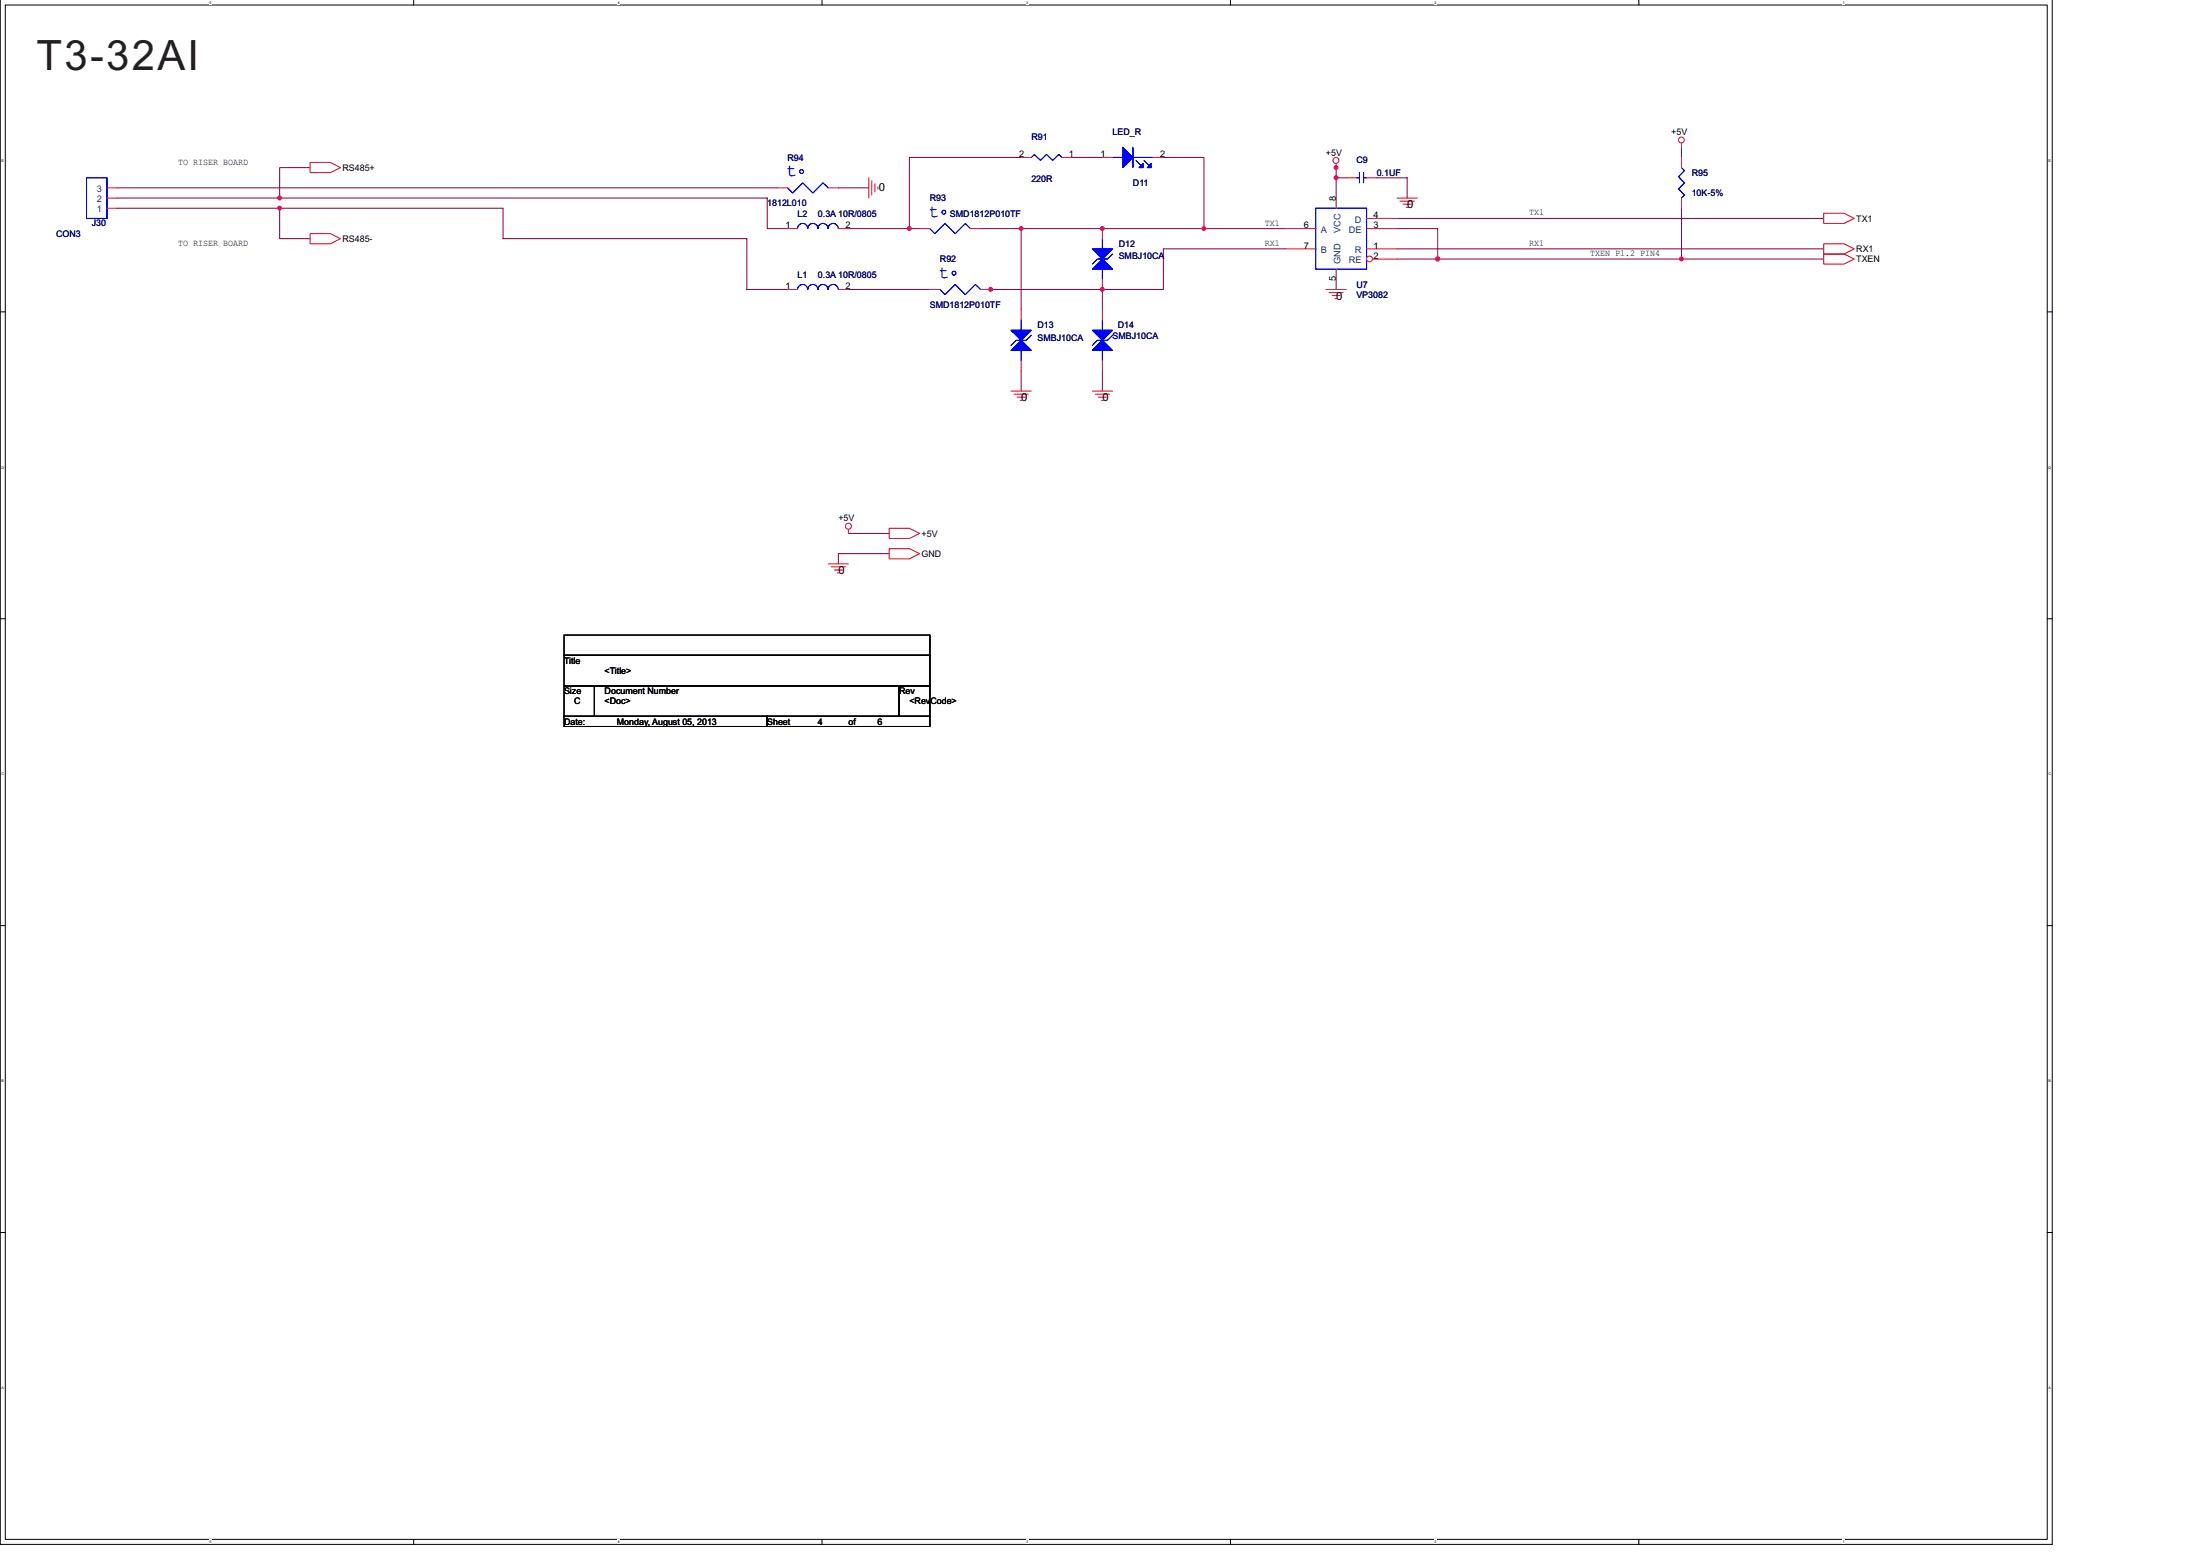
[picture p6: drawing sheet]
<svg xmlns="http://www.w3.org/2000/svg" width="297mm" height="210mm" viewBox="0 0 297 210" stroke-linecap="round" stroke-linejoin="round" font-family="sans-serif">
<path d="M0 0v208.5h277.1v-208.5M.7 .7h275.7v207.1h-275.7z" fill="none" stroke="#000" stroke-width=".14"/>
<g fill="#fff">
<path d="M28.3 .1h.3v.5h-.3z"/>
<path d="M28.3 207.9h.3v.5h-.3z"/>
</g>
<path d="M55.9 0v.7M55.9 207.8v.7" fill="none" stroke="#000" stroke-width=".14"/>
<g fill="#fff">
<path d="M83.4 .1h.3v.5h-.3z"/>
<path d="M83.4 207.9h.3v.5h-.3z"/>
</g>
<path d="M111 0v.7M111 207.8v.7" fill="none" stroke="#000" stroke-width=".14"/>
<g fill="#fff">
<path d="M138.6 .1h.2v.5h-.2z"/>
<path d="M138.6 207.9h.2v.5h-.2z"/>
</g>
<path d="M166.1 0v.7M166.1 207.8v.7" fill="none" stroke="#000" stroke-width=".14"/>
<g fill="#fff">
<path d="M193.7 .1h.3v.5h-.3z"/>
<path d="M193.7 207.9h.3v.5h-.3z"/>
</g>
<path d="M221.3 0v.7M221.3 207.8v.7" fill="none" stroke="#000" stroke-width=".14"/>
<g fill="#fff">
<path d="M248.8 .1h.3v.5h-.3z"/>
<path d="M248.8 207.9h.3v.5h-.3z"/>
<path d="M.2 21.4h.3v.5h-.3z"/>
<path d="M276.6 21.4h.3v.5h-.3z"/>
<path d="M.2 62.8h.4v.6h-.4z"/>
<path d="M276.6 62.8h.3v.6h-.3z"/>
</g>
<path d="M0 42.1h.7M276.4 42.1h.7" fill="none" stroke="#000" stroke-width=".14"/>
<g fill="#fff">
<path d="M.2 104.2h.4v.6h-.4z"/>
<path d="M276.6 104.2h.3v.6h-.3z"/>
</g>
<path d="M0 83.5h.7M276.4 83.5h.7" fill="none" stroke="#000" stroke-width=".14"/>
<g fill="#fff">
<path d="M.2 145.6h.3v.6h-.3z"/>
<path d="M276.6 145.6h.3v.6h-.3z"/>
</g>
<path d="M0 124.9h.7M276.4 124.9h.7" fill="none" stroke="#000" stroke-width=".14"/>
<g fill="#fff">
<path d="M.2 187.1h.3v.5h-.3z"/>
<path d="M276.6 187.1h.3v.5h-.3z"/>
</g>
<g fill="none" stroke="#000" stroke-width=".14">
<path d="M76.2 85.7h49.3v2.8h-49.3zM76.2 88.5h49.3v4.1h-49.3zM76.2 92.6h4.1v4.1h-4.1zM76.2 96.7h27.4v1.4h-27.4zM80.3 92.6v4.1zM80.3 92.6h41.1v4.1h-41.1zM103.6 96.7v1.4zM103.6 96.7h21.9v1.4h-21.9zM121.4 92.6v4.1zM121.4 92.6h4.1v4.1h-4.1zM125.5 85.7v2.8zM125.5 88.5v4.1z"/>
<path d="M125.5 92.6v4.1zM125.5 96.7v1.4zM0 166.4h.7M276.4 166.4h.7"/>
</g>
<g fill="none" stroke="#800040" stroke-width=".14">
<path d="M227 19.9v1.4M15.8 28.1h22v4.1h4.1M15.8 25.4h89.2M15.8 26.7h22M37.8 28.1h30.1v4.1h32.9v6.9h5.5M41.9 22.6h-4.1v4.1h65.8v4.2h2.7M113.2 25.4h4.1M114.6 39.1h10.9M122.8 30.9h1.4M137.9 21.3h-15.1v9.6h-8.2M137.9 30.9v10.9M144.7 21.3h4.1"/>
<path d="M148.8 39.1v2.7M157.1 21.3h5.5v9.6h-30.2M162.6 30.9h10.9M173.5 33.6h-16.4v5.5h-24.7M180.4 24h1.4M180.4 22.6v5.5M180.4 36.3v2.8M185.9 24h4.1v2.7M188.6 30.9h5.5v4.1h32.9M188.6 33.6h57.6M188.6 35h5.5M188.6 29.5h57.6"/>
<path d="M227 28.1v6.9h19.2M137.9 50.1v2.7M148.8 50.1v2.7M114.6 72h5.5M120.1 74.7h-6.9v1.4"/>
</g>
<g fill="#f0f" stroke="#f0f" stroke-width=".14">
<circle cx="37.7" cy="28.1" r=".27"/>
<circle cx="194.1" cy="35" r=".27"/>
<circle cx="227" cy="35" r=".27"/>
<circle cx="122.8" cy="30.8" r=".27"/>
<circle cx="148.8" cy="30.8" r=".27"/>
<circle cx="133.8" cy="39.1" r=".27"/>
<circle cx="148.8" cy="39.1" r=".27"/>
<circle cx="137.9" cy="30.8" r=".27"/>
<circle cx="162.5" cy="30.8" r=".27"/>
<circle cx="180.4" cy="22.6" r=".27"/>
<circle cx="180.4" cy="24" r=".27"/>
<circle cx="37.7" cy="26.7" r=".27"/>
</g>
<g fill="none" stroke="#f00" stroke-width=".14">
<path d="M227 19.3v.6M14.4 26.7h1.4M14.4 28.1h1.4M14.4 25.4h1.4M41.9 21.9h2.7l1.4 .7-1.4 .7h-2.7zM41.9 31.5h2.7l1.4 .7-1.4 .7h-2.7zM105 25.4h1.3M111.8 25.4h1.4M117.3 24v2.7M117.7 24.4v1.9M118.1 24.8v1.1M118.5 25.2v.3"/>
<path d="M124.2 30.9h1.3M125.5 39.1h1.4M131 30.9h1.4M132.4 39.1h1.4M137.9 21.3h1.4M143.4 21.3h1.3M148.8 21.3h1.4M148.8 30.9v1.3M148.8 37.7v1.4M155.7 21.3h1.4M179 39.1h2.8M179.4 39.5h2"/>
<path d="M179.8 39.9h1.2M180.4 22.1v.5M181.8 24h1.3M184.5 30.9h4.1M184.5 24h1.4M184.5 29.5h4.1M184.5 33.6h4.1M188.6 26.7h2.8M189 27.2h2M189.4 27.6h1.1M189.9 28h.2M227 21.3v1.3"/>
<path d="M227 26.7v1.4M246.2 28.8h2.8l1.4 .7-1.4 .7h-2.8zM246.2 32.9h2.8l1.4 .7-1.4 .7h-2.8zM246.2 34.3h2.8l1.4 .7-1.4 .6h-2.8zM136.5 52.8h2.8M136.9 53.2h1.9M137.3 53.6h1.1M137.7 54h.3M137.9 41.8v1.4M137.9 48.7v1.4M147.5 52.8h2.7M147.9 53.2h1.9"/>
<path d="M148.3 53.6h1.1M148.7 54h.3M148.8 41.8v1.4M148.8 48.7v1.4M180.3 40.3h.2M111.8 76.1h2.8M112.2 76.5h1.9M112.6 76.9h1.1M113 77.3h.3M114.6 71.5v.5M120.1 74.1h2.7l1.4 .6-1.4 .7h-2.7zM120.1 71.3h2.7l1.4 .7-1.4 .7h-2.7z"/>
<circle cx="227" cy="18.9" r=".4"/>
<circle cx="180.4" cy="21.7" r=".4"/>
<circle cx="114.5" cy="71" r=".4"/>
</g>
<g fill="none" stroke="#00f" stroke-width=".14">
<path d="M153 19.9v2.7M11.7 24h2.7v5.5h-2.7zM14.4 24v5.5zM106.3 25.4l.7 .7 1.4-1.4 1.4 1.4 1.3-1.4 .7 .7M125.5 30.9l.7 .6 1.4-1.3 1.4 1.3 1.3-1.3 .7 .7M126.9 39.1l.7 .7 1.4-1.4 1.3 1.4 1.4-1.4 .7 .7M139.3 21.3l.4-.5 .8 .9 .8-.9 .8 .9 .9-.9 .4 .5M148.8 32.2v1.4M148.8 36.3v1.4M150.2 34.3l-.7 .7h-1.3l-.7 .6M150.2 21.3h1.4M153 21.3h2.7"/>
<path d="M153.4 21.7l.7 .7M154.5 21.7l.6 .7M177.6 28.1h6.9v8.2h-6.9zM183.1 24h.5M183.6 23.3v1.4M184.1 23.3v1.4M184.1 24h.4M184.5 28.1v8.2zM227 22.6l.4 .4-.8 .9 .8 .8-.8 .8 .8 .8-.4 .4M137.9 43.2v1.4M137.9 47.3v1.4M139.3 45.3l-.7 .6h-1.4l-.7 .7"/>
<path d="M148.8 43.2v1.4M148.8 47.3v1.4M150.2 45.3l-.7 .6h-1.3l-.7 .7"/>
<circle cx="108.2" cy="23.2" r=".27"/>
<circle cx="127.4" cy="28.6" r=".26"/>
<circle cx="128.8" cy="36.9" r=".27"/>
</g>
<g fill="#00f" stroke="#00f" stroke-width=".14">
<path d="M136.5 44.6h2.8l-1.4 1.3z" fill-rule="evenodd"/>
<path d="M137.9 45.9l1.4 1.4h-2.8z" fill-rule="evenodd"/>
<path d="M136.5 44.6h2.8l-1.4 1.3z" fill-rule="evenodd"/>
<path d="M137.9 45.9l1.4 1.4h-2.8z" fill-rule="evenodd"/>
<path d="M151.6 19.9l1.4 1.4-1.4 1.3z" fill-rule="evenodd"/>
<path d="M154.3 22.1v.5h-.5z" fill-rule="evenodd"/>
<path d="M155.4 22.1v.5h-.5z" fill-rule="evenodd"/>
<path d="M151.6 19.9l1.4 1.4-1.4 1.3z" fill-rule="evenodd"/>
<path d="M154.3 22.1v.5h-.5z" fill-rule="evenodd"/>
<path d="M155.4 22.1v.5h-.5z" fill-rule="evenodd"/>
<path d="M148.8 45.9l1.4 1.4h-2.7z" fill-rule="evenodd"/>
<path d="M147.5 44.6h2.7l-1.4 1.3z" fill-rule="evenodd"/>
<path d="M148.8 45.9l1.4 1.4h-2.7z" fill-rule="evenodd"/>
<path d="M147.5 44.6h2.7l-1.4 1.3z" fill-rule="evenodd"/>
<path d="M147.5 33.6h2.7l-1.4 1.4z" fill-rule="evenodd"/>
<path d="M148.8 35l1.4 1.3h-2.7z" fill-rule="evenodd"/>
<path d="M147.5 33.6h2.7l-1.4 1.4z" fill-rule="evenodd"/>
<path d="M148.8 35l1.4 1.3h-2.7z" fill-rule="evenodd"/>
</g>
<circle cx="184.9" cy="35" r=".4" fill="#fff" stroke="#f00" stroke-width=".14"/>
<path d="M106.3 30.9h1.4M106.3 39.1h1.4M113.2 30.9h1.4M113.2 39.1h1.4M173.5 30.9h4.1M173.5 33.6h4.1M180.4 28.1h.1M180.4 36.3h.1M185.3 35h3.3" fill="none" stroke="#f00" stroke-width=".14"/>
<path d="M107.7 30.8a.68 .68 0 0 1 .7-.6 .68 .68 0 0 1 .6 .6 .69 .69 0 0 1 .7-.6 .69 .69 0 0 1 .7 .6M107.7 39.1a.68 .68 0 0 1 .7-.7 .68 .68 0 0 1 .6 .7 .69 .69 0 0 1 .7-.7 .69 .69 0 0 1 .7 .7M110.4 30.8a.68 .68 0 0 1 .7-.6 .68 .68 0 0 1 .7 .6M110.4 39.1a.68 .68 0 0 1 .7-.7 .68 .68 0 0 1 .7 .7M111.8 30.8a.68 .68 0 0 1 .7-.6 .68 .68 0 0 1 .7 .6M111.8 39.1a.68 .68 0 0 1 .7-.7 .68 .68 0 0 1 .7 .7" fill="none" stroke="#00f" stroke-width=".14"/>
<g fill="#f0f" stroke="#f0f" stroke-width=".14">
<circle cx="37.7" cy="28.1" r=".27"/>
<circle cx="194.1" cy="35" r=".27"/>
<circle cx="227" cy="35" r=".27"/>
<circle cx="122.8" cy="30.8" r=".27"/>
<circle cx="148.8" cy="30.8" r=".27"/>
<circle cx="133.8" cy="39.1" r=".27"/>
<circle cx="148.8" cy="39.1" r=".27"/>
<circle cx="137.9" cy="30.8" r=".27"/>
<circle cx="162.5" cy="30.8" r=".27"/>
<circle cx="180.4" cy="22.6" r=".27"/>
<circle cx="180.4" cy="24" r=".27"/>
<circle cx="37.7" cy="26.7" r=".27"/>
</g>
<text font-size="5.6" fill="#231f20" x="4.9" y="9.4">T3-32AI</text>
<g font-size="2.5" fill="#00f">
<text x="106.2" y="23.7">t</text>
<text x="125.4" y="29.2">t</text>
<text x="126.8" y="37.5">t</text>
</g>
<g font-size="1.5">
<text x="118.7" y="25.8">0</text>
<text x="190" y="28.1">0</text>
<text x="180.4" y="40.4">0</text>
<text x="137.9" y="54.1">0</text>
<text x="148.8" y="54.1">0</text>
<text x="113.2" y="77.5">0</text>
</g>
<g font-size="1.2">
<text x="24" y="22.2">TO RISER BOARD</text>
<text x="46.2" y="23.1">RS485+</text>
<text x="137.6" y="21.2">2</text>
<text x="144.3" y="21.2">1</text>
<text x="148.6" y="21.2">1</text>
<text x="156.7" y="21.2">2</text>
<text x="179" y="21">+5V</text>
<text x="225.7" y="18.3">+5V</text>
<text x="180.4" y="27.2" transform="rotate(-90 180.4 27.2)">8</text>
<text x="185.5" y="29.5">4</text>
<text x="206.5" y="29.1">TX1</text>
<text x="250.6" y="29.9">TX1</text>
<text x="24" y="33.2">TO RISER BOARD</text>
<text x="46.2" y="32.7">RS485-</text>
<text x="106.1" y="30.8">1</text>
<text x="114.1" y="30.8">2</text>
<text x="170.8" y="33.2">RX1</text>
<text x="170.8" y="30.5">TX1</text>
<text x="176" y="30.8">6</text>
<text x="176" y="33.6">7</text>
<text x="185.5" y="30.8">3</text>
<text x="185.5" y="33.6">1</text>
<text x="185.5" y="34.9">2</text>
<text x="206.5" y="33.2">RX1</text>
<text x="214.7" y="34.6">TXEN P1.2 PIN4</text>
<text x="250.6" y="34">RX1</text>
<text x="250.6" y="35.4">TXEN</text>
<text x="106.1" y="39.1">1</text>
<text x="114.1" y="39.1">2</text>
<text x="180.4" y="38" transform="rotate(-90 180.4 38)">5</text>
<text x="113.2" y="70.4">+5V</text>
<text x="124.4" y="75.2">GND</text>
<text x="124.4" y="72.4">+5V</text>
<text x="76.2" y="89.6">Title</text>
<text x="76.2" y="93.7">Size</text>
<text x="77.5" y="95.1">C</text>
<text x="81.6" y="95.1">&lt;Doc&gt;</text>
<text x="81.6" y="91">&lt;Title&gt;</text>
<text x="81.6" y="93.7">Document Number</text>
<text x="121.4" y="93.7">Rev</text>
<text x="122.8" y="95.1">&lt;RevCode&gt;</text>
<text x="76.2" y="97.8">Date:</text>
<text x="83.3" y="97.8">Monday, August 05, 2013</text>
<text x="103.6" y="97.8">Sheet</text>
<text x="110.4" y="97.8">4</text>
<text x="114.6" y="97.8">of</text>
<text x="118.5" y="97.8">6</text>
</g>
<g font-size="1.2" fill="#000080">
<text x="106.3" y="21.7">R94</text>
<text x="139.3" y="18.9">R91</text>
<text x="150.2" y="18.3">LED_R</text>
<text x="183.1" y="22">C9</text>
<text x="185.9" y="23.7">0.1UF</text>
<text x="228.4" y="23.7">R95</text>
<text x="103.6" y="27.9">1812L010</text>
<text x="107.7" y="29.2">L2</text>
<text x="110.4" y="29.2">0.3A 10R/0805</text>
<text x="125.5" y="27.2">R93</text>
<text x="128.3" y="29.2">SMD1812P010TF</text>
<text x="139.3" y="24.6">220R</text>
<text x="153" y="25.1">D11</text>
<text x="228.4" y="26.5">10K-5%</text>
<text x="7.6" y="32">CON3</text>
<text x="12.4" y="30.5">J30</text>
<text x="126.9" y="35.4">R92</text>
<text x="151" y="33.3">D12</text>
<text x="151" y="35">SMBJ10CA</text>
<text x="107.7" y="37.5">L1</text>
<text x="110.4" y="37.5">0.3A 10R/0805</text>
<text x="125.5" y="41.6">SMD1812P010TF</text>
<text x="183.1" y="38.8">U7</text>
<text x="183.1" y="40.2">VP3082</text>
<text x="140.1" y="44.3">D13</text>
<text x="140.1" y="46">SMBJ10CA</text>
<text x="150.2" y="45.7">SMBJ10CA</text>
<text x="150.9" y="44.3">D14</text>
</g>
<g font-size="1.2" fill="#004080">
<text x="13.1" y="28.7">1</text>
<text x="13.1" y="27.3">2</text>
<text x="13.1" y="25.9">3</text>
<text x="178.3" y="31.4">A</text>
<text x="178.3" y="34.2">B</text>
<text x="181" y="35.7" transform="rotate(-90 181 35.7)">GND</text>
<text x="181" y="31.4" transform="rotate(-90 181 31.4)">VCC</text>
<text x="182.1" y="31.4">DE</text>
<text x="182.1" y="35.5">RE</text>
<text x="182.9" y="30.1">D</text>
<text x="182.9" y="34.2">R</text>
</g>
<g font-size=".5">
<text x="28.3" y=".5">5</text>
<text x="83.4" y=".5">4</text>
<text x="138.6" y=".5">3</text>
<text x="193.7" y=".5">2</text>
<text x="248.8" y=".5">1</text>
<text x=".2" y="21.8">E</text>
<text x="276.6" y="21.8">E</text>
<text x=".2" y="63.2">D</text>
<text x="276.6" y="63.2">D</text>
<text x=".2" y="104.7">C</text>
<text x="276.6" y="104.7">C</text>
<text x=".2" y="146.1">B</text>
<text x="276.6" y="146.1">B</text>
<text x=".2" y="187.5">A</text>
<text x="276.6" y="187.5">A</text>
<text x="28.3" y="208.3">5</text>
<text x="83.4" y="208.3">4</text>
<text x="138.6" y="208.3">3</text>
<text x="193.7" y="208.3">2</text>
<text x="248.8" y="208.3">1</text>
</g>
</svg>
